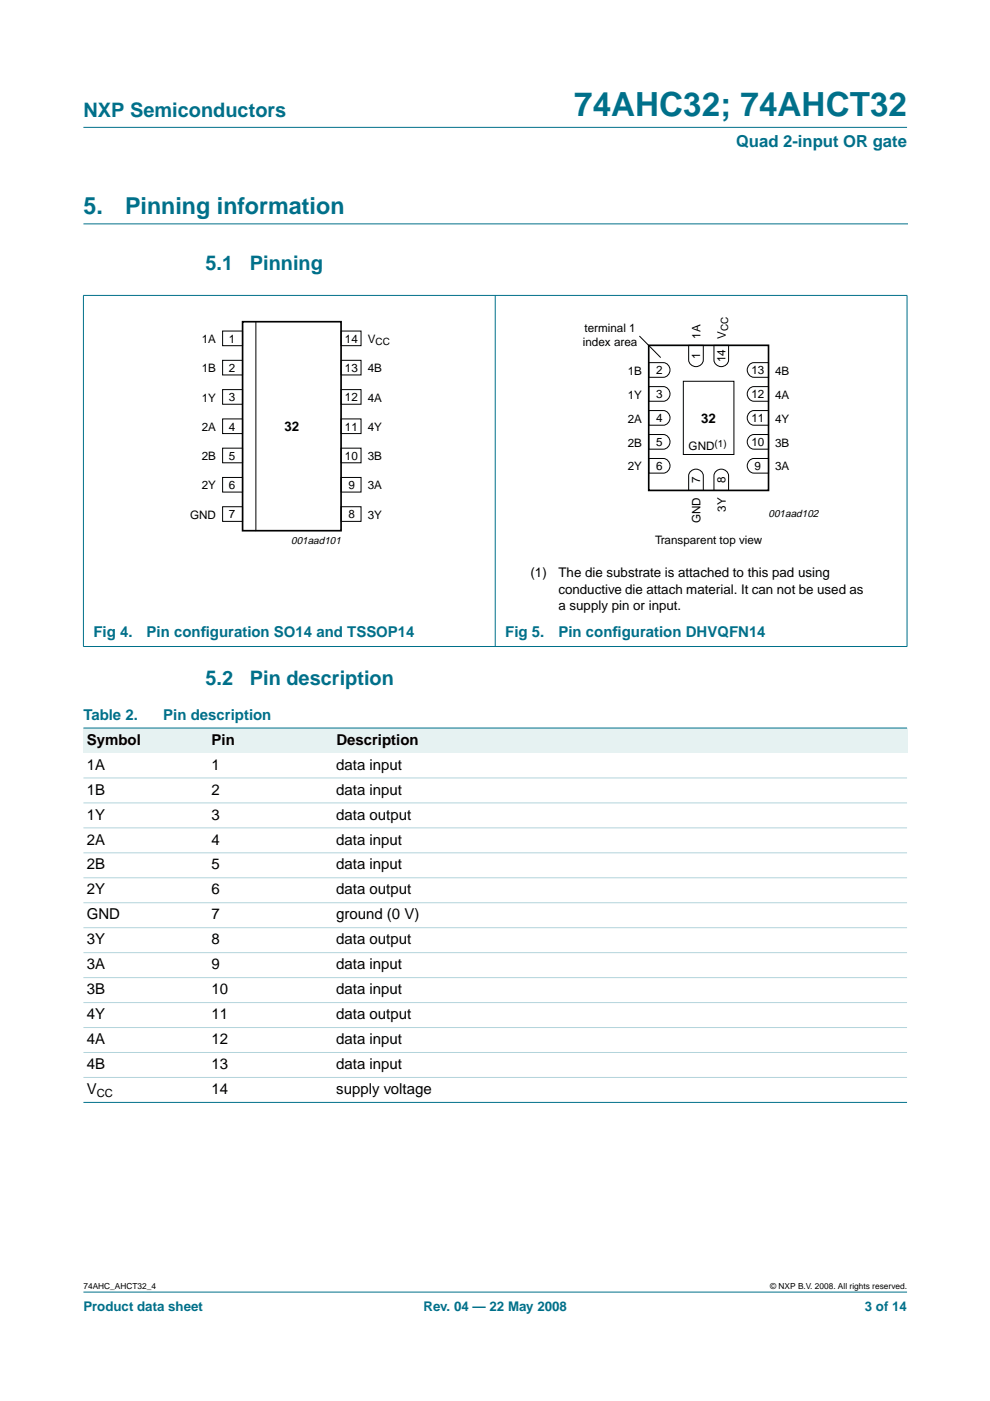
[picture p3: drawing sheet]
<svg xmlns="http://www.w3.org/2000/svg" width="210mm" height="297mm" viewBox="0 0 210 297" stroke-linecap="round" stroke-linejoin="round" font-family="sans-serif">
<g fill="#00708a" stroke="#00708a" stroke-width=".21">
<path d="M17.7 273.9h174.6z"/>
<path d="M17.7 27h174.6z"/>
<path d="M17.7 62.7v74.3z"/>
<path d="M105 62.6v74.5z"/>
<path d="M192.3 62.7v74.3z"/>
<path d="M17.6 62.6h174.8z"/>
<path d="M17.6 137.1h174.8z"/>
</g>
<path d="M17.7 47.5h174.7" fill="none" stroke="#00708a" stroke-width=".21"/>
<g fill="none" stroke="#000" stroke-width=".21">
<path d="M47.2 70.2h4.2v3.1h-4.2zM47.2 76.4h4.2v3.1h-4.2zM54.3 68.2v44.4M72.3 70.2h4.2v3.1h-4.2zM72.3 76.4h4.2v3.1h-4.2zM135.6 71.2l4.5 4.6M137.5 76.9h3.1a1.56 1.56 0 0 1 1.5 1.5 1.56 1.56 0 0 1-1.5 1.6h-3.1zM146 73.2h3.1v3.1a1.56 1.56 0 0 1-1.5 1.4 1.56 1.56 0 0 1-1.6-1.4zM151.4 73.2h3.1v3.1a1.56 1.56 0 0 1-1.6 1.4 1.56 1.56 0 0 1-1.5-1.4zM159 77.2l.8-.3h3.1v3.1h-3.1a1.57 1.57 0 0 1-1.3-1.1 1.57 1.57 0 0 1 .5-1.7zM47.2 82.6h4.2v3.1h-4.2zM47.2 88.8h4.2v3.1h-4.2z"/>
<path d="M47.2 95h4.2v3.1h-4.2zM72.3 95h4.2v3.1h-4.2zM72.3 82.6h4.2v3.1h-4.2zM72.3 88.8h4.2v3.1h-4.2zM137.5 97.2h3.1a1.56 1.56 0 0 1 1.5 1.6 1.56 1.56 0 0 1-1.5 1.5h-3.1zM137.5 92.1h3.1a1.56 1.56 0 0 1 1.5 1.6 1.56 1.56 0 0 1-1.5 1.5h-3.1zM137.5 87h3.1a1.56 1.56 0 0 1 1.5 1.6 1.56 1.56 0 0 1-1.5 1.6h-3.1zM137.5 82h3.1a1.56 1.56 0 0 1 1.5 1.5 1.56 1.56 0 0 1-1.5 1.6h-3.1zM144.9 80.8h10.7v15.6h-10.7zM159 97.5l.8-.3h3.1v3.1h-3.1a1.57 1.57 0 0 1-1.3-1.1 1.57 1.57 0 0 1 .5-1.7zM159 92.4l.8-.3h3.1v3.1h-3.1a1.57 1.57 0 0 1-1.3-1.1 1.57 1.57 0 0 1 .5-1.7zM159 87.4l.8-.4h3.1v3.2h-3.1a1.57 1.57 0 0 1-1.3-1.2 1.57 1.57 0 0 1 .5-1.6z"/>
<path d="M159 82.3l.8-.3h3.1v3.1h-3.1a1.57 1.57 0 0 1-1.3-1.1 1.57 1.57 0 0 1 .5-1.7zM47.2 101.2h4.2v3.1h-4.2zM47.2 107.4h4.2v3.1h-4.2zM72.3 107.4h4.2v3.1h-4.2zM72.3 101.2h4.2v3.1h-4.2zM146.3 100a1.57 1.57 0 0 1 1.7-.5 1.57 1.57 0 0 1 1.1 1.4v3.1h-3.1v-3.1zM151.7 100a1.57 1.57 0 0 1 1.7-.5 1.57 1.57 0 0 1 1.1 1.4v3.1h-3.1v-3.1z"/>
</g>
<path d="M51.4 68.2h20.9v44.3h-20.9zM137.5 73.2h25.4v30.8h-25.4z" fill="none" stroke="#000" stroke-width=".35"/>
<g fill="#e6f2f2">
<path d="M17.7 154.4h26.4v5.2h-26.4z" fill-rule="evenodd"/>
<path d="M44.1 154.4h26.5v5.2h-26.5z" fill-rule="evenodd"/>
<path d="M70.6 154.4h121.7v5.2h-121.7z" fill-rule="evenodd"/>
</g>
<g fill="#00708a" stroke="#00708a" stroke-width=".21">
<path d="M17.7 154.4h174.6z"/>
<path d="M17.7 233.7h174.6z"/>
</g>
<g fill="#b3d4db" stroke="#b3d4db" stroke-width=".21">
<path d="M17.7 164.9h174.6z"/>
<path d="M17.7 170.2h174.6z"/>
<path d="M17.7 175.5h174.6z"/>
<path d="M17.7 180.8h174.6z"/>
<path d="M17.7 186.1h174.6z"/>
<path d="M17.7 191.4h174.6z"/>
<path d="M17.7 196.7h174.6z"/>
<path d="M17.7 202h174.6z"/>
<path d="M17.7 207.3h174.6z"/>
<path d="M17.7 212.6h174.6z"/>
<path d="M17.7 217.9h174.6z"/>
<path d="M17.7 223.1h174.6z"/>
<path d="M17.7 228.4h174.6z"/>
</g>
<text font-size="7.1" fill="#00708a" x="121.7" y="24.7">74AHC32; 74AHCT32</text>
<g font-size="4.9" fill="#00708a">
<text x="17.7" y="45.5">5.</text>
<text x="26.5" y="45.5">Pinning information</text>
</g>
<g font-size="4.2" fill="#00708a">
<text x="17.7" y="24.9">NXP Semiconductors</text>
<text x="43.6" y="57.3">5.1</text>
<text x="53" y="57.3">Pinning</text>
<text x="43.6" y="145.2">5.2</text>
<text x="53" y="145.2">Pin description</text>
</g>
<text font-size="3.5" fill="#00708a" x="156.1" y="31.1">Quad 2-input OR gate</text>
<g font-size="3.2" fill="#00708a">
<text x="19.8" y="135">Fig 4.</text>
<text x="31.1" y="135">Pin conf</text>
<text x="42.6" y="135">iguration SO14 and TSSOP14</text>
<text x="107.1" y="135">Fig 5.</text>
<text x="118.4" y="135">Pin conf</text>
<text x="129.9" y="135">iguration DHVQFN14</text>
<text x="17.7" y="152.6">Table 2.</text>
<text x="34.6" y="152.6">Pin description</text>
</g>
<g font-size="3.2">
<text x="18.4" y="157.9">Symbol</text>
<text x="44.9" y="157.9">Pin</text>
<text x="71.3" y="157.9">Description</text>
<text x="18.4" y="163.2">1A</text>
<text x="44.9" y="163.2">1</text>
<text x="71.3" y="163.2">data input</text>
<text x="18.4" y="168.5">1B</text>
<text x="18.4" y="173.8">1Y</text>
<text x="44.9" y="168.5">2</text>
<text x="44.9" y="173.8">3</text>
<text x="71.3" y="168.5">data input</text>
<text x="71.3" y="173.8">data output</text>
<text x="18.4" y="179.1">2A</text>
<text x="44.9" y="179.1">4</text>
<text x="71.3" y="179.1">data input</text>
<text x="18.4" y="184.3">2B</text>
<text x="44.9" y="184.3">5</text>
<text x="71.3" y="184.3">data input</text>
<text x="18.4" y="189.6">2Y</text>
<text x="44.9" y="189.6">6</text>
<text x="71.3" y="189.6">data output</text>
<text x="18.4" y="194.9">GND</text>
<text x="44.9" y="194.9">7</text>
<text x="71.3" y="194.9">ground (0 V)</text>
<text x="18.4" y="200.2">3Y</text>
<text x="44.9" y="200.2">8</text>
<text x="71.3" y="200.2">data output</text>
<text x="18.4" y="205.5">3A</text>
<text x="44.9" y="205.5">9</text>
<text x="71.3" y="205.5">data input</text>
<text x="18.4" y="210.8">3B</text>
<text x="44.9" y="210.8">10</text>
<text x="71.3" y="210.8">data input</text>
<text x="18.4" y="216.1">4Y</text>
<text x="18.4" y="221.4">4A</text>
<text x="44.9" y="216.1">11</text>
<text x="44.9" y="221.4">12</text>
<text x="71.3" y="216.1">data output</text>
<text x="71.3" y="221.4">data input</text>
<text x="18.4" y="226.7">4B</text>
<text x="44.9" y="226.7">13</text>
<text x="71.3" y="226.7">data input</text>
<text x="18.4" y="232">V</text>
<text x="44.9" y="232">14</text>
<text x="71.3" y="232">supply voltage</text>
</g>
<g font-size="2.8">
<text x="148.7" y="89.6">32</text>
<text x="60.3" y="91.4">32</text>
<text x="112.5" y="122.4">(1)</text>
<text x="118.4" y="125.9">conductive die attach material. It can not be used as</text>
<text x="118.4" y="122.4">The die substrate is attached to this pad using</text>
<text x="118.4" y="129.4">a supply pin or input.</text>
</g>
<g font-size="2.8" fill="#00708a">
<text x="17.7" y="278">Product data sheet</text>
<text x="89.8" y="278">Rev. 04 — 22 May 2008</text>
<text x="183.4" y="278">3 of 14</text>
</g>
<g font-size="2.5">
<text x="123.9" y="70.4">terminal 1</text>
<text x="148.6" y="71.8" transform="rotate(-90 148.6 71.8)">1A</text>
<text x="153.9" y="71.8" transform="rotate(-90 153.9 71.8)">V</text>
<text x="42.8" y="72.7">1A</text>
<text x="48.5" y="72.7">1</text>
<text x="73.1" y="72.7">14</text>
<text x="78" y="72.7">V</text>
<text x="123.6" y="73.4">index area</text>
<text x="148.5" y="76.2" transform="rotate(-90 148.5 76.2)">1</text>
<text x="153.8" y="76.9" transform="rotate(-90 153.8 76.9)">14</text>
<text x="42.8" y="78.9">1B</text>
<text x="48.5" y="78.9">2</text>
<text x="73.1" y="78.9">13</text>
<text x="78" y="78.9">4B</text>
<text x="133.1" y="79.4">1B</text>
<text x="139.1" y="79.4">2</text>
<text x="159.3" y="79.4">13</text>
<text x="164.4" y="79.4">4B</text>
<text x="42.8" y="85.1">1Y</text>
<text x="48.5" y="85.1">3</text>
<text x="73.1" y="85.1">12</text>
<text x="78" y="85.1">4A</text>
<text x="133.1" y="89.6">2A</text>
<text x="133.1" y="84.5">1Y</text>
<text x="139.1" y="89.5">4</text>
<text x="139.1" y="84.4">3</text>
<text x="159.3" y="89.5">11</text>
<text x="159.3" y="84.4">12</text>
<text x="164.4" y="89.6">4Y</text>
<text x="164.4" y="84.5">4A</text>
<text x="42.8" y="91.4">2A</text>
<text x="48.5" y="91.3">4</text>
<text x="73.1" y="91.3">11</text>
<text x="78" y="91.4">4Y</text>
<text x="133.1" y="94.7">2B</text>
<text x="139.1" y="94.6">5</text>
<text x="146" y="95.5">GND</text>
<text x="159.3" y="94.6">10</text>
<text x="164.4" y="94.7">3B</text>
<text x="42.8" y="97.6">2B</text>
<text x="48.5" y="97.5">5</text>
<text x="73.1" y="97.5">10</text>
<text x="78" y="97.6">3B</text>
<text x="133.1" y="99.7">2Y</text>
<text x="139.1" y="99.7">6</text>
<text x="160" y="99.7">9</text>
<text x="164.4" y="99.7">3A</text>
<text x="42.8" y="103.8">2Y</text>
<text x="48.5" y="103.7">6</text>
<text x="73.9" y="103.7">9</text>
<text x="78" y="103.8">3A</text>
<text x="148.5" y="102.4" transform="rotate(-90 148.5 102.4)">7</text>
<text x="153.8" y="102.4" transform="rotate(-90 153.8 102.4)">8</text>
<text x="40.3" y="110">GND</text>
<text x="48.5" y="109.9">7</text>
<text x="73.9" y="109.9">8</text>
<text x="78" y="110">3Y</text>
<text x="148.6" y="110.9" transform="rotate(-90 148.6 110.9)">GND</text>
<text x="153.9" y="108.5" transform="rotate(-90 153.9 108.5)">3Y</text>
<text x="138.9" y="115.3">Transparent top view</text>
</g>
<text font-size="2.4" x="20.5" y="232.5">CC</text>
<g font-size="2.2">
<text x="162.9" y="109.6">001aad102</text>
<text x="61.7" y="115.3">001aad101</text>
</g>
<g font-size="2.1">
<text x="154.4" y="70.2" transform="rotate(-90 154.4 70.2)">CC</text>
<text x="79.6" y="73.2">CC</text>
<text x="151.5" y="94.8">(1)</text>
</g>
<g font-size="1.8">
<text x="17.7" y="273.4">74AHC_AHCT32_4</text>
<text x="163.3" y="273.4">© NXP B.V. 2008. All rights reserved.</text>
</g>
</svg>
